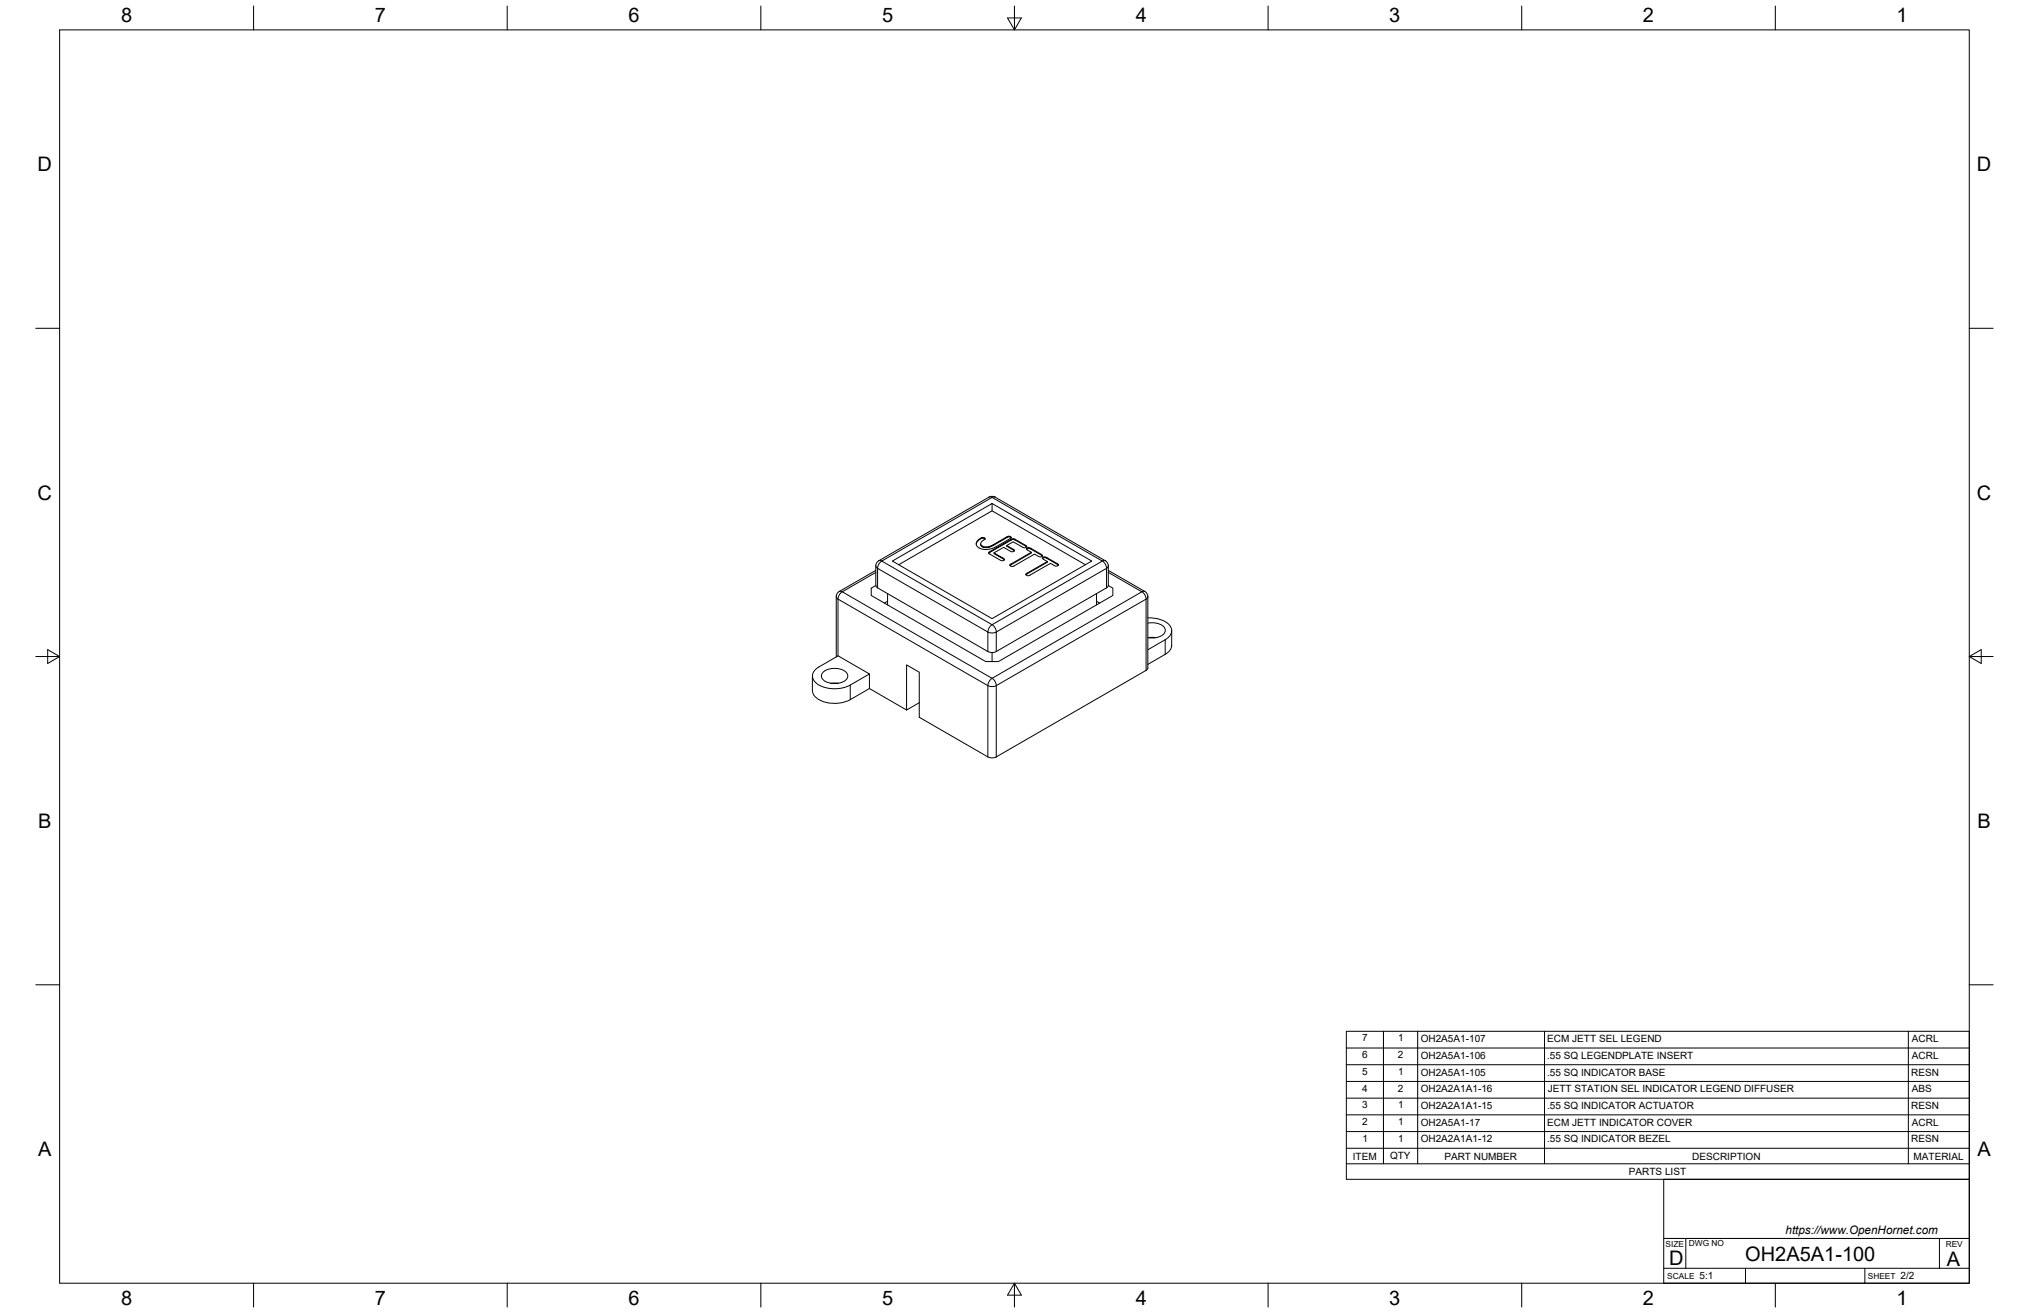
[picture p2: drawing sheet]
<svg xmlns="http://www.w3.org/2000/svg" width="864mm" height="559mm" viewBox="0 0 864 559" stroke-linecap="round" stroke-linejoin="round" font-family="sans-serif">
<!-- layer: Visible Narrow -->
<g fill="none" stroke="#000" stroke-width=".43">
<path d="M421 211.5l1.3 .2M423.5 211.5l-1.2 .2M374 238.6l1.3 .2-1.3 1.3-.5 1.8-.7-1.1M375.3 238.8l47-27.1 46.9 27.1-46.9 27.1zM427.1 237.6v.3M430.4 229.5v.3M431.4 233.8v.3M432.1 229.5v.3M436.6 232.1v.3M438.7 233.4v.3M445.5 237.3v.3M470.5 238.6l-1.3 .2 1.3 1.3 .5 1.8 .7-1.1"/>
<path d="M357.2 251.7l1.3 .1-1.3 1.4-.5 1.8-.8-1.1M372.8 243.6l-14.3 8.3 63.8 36.8 63.7-36.8-14.3-8.3M373.5 250.2v-8.3l47 27.1M430.4 240v.3M437.2 243.9v.3M471 250.2v-8.3l-47 27.1v8.3M487.3 251.7l-1.3 .1 1.3 1.4 .5 1.8 .8-1.1M356.7 279.1v-24.1l63.8 36.8v30.3M420.5 269v8.3M421.8 266.2l.5-.3 .9 .8 .9 2.3-1.8 .4-1.8-.4 .2-1.2zM495.9 272.3v6.2M361.9 291.5v6.3"/>
<path d="M421.8 289l.5-.3 .9 .8 .9 2.3-1.8 .4-1.8-.4 .2-1.2zM487.8 285.3v-30.3l-63.8 36.8v30.3"/>
</g>
<!-- layer: Visible -->
<g fill="none" stroke="#000" stroke-width=".43">
<path d="M422.3 214.3v3.1l-39.8 22.9M422.3 217.4l39.7 22.9M379.8 238.8l42.5-24.5 42.4 24.5-42.4 24.5zM417.4 229.4l-1.4 1.1-.5 1.1M417.4 231.5l.1 .7 .5 .5M418 228.8l-.6 .3v.3l.6-.3M419 228.9l-1-.1v.3l1 .1M419.3 229.4l-.3-.5 .2 .6-1.2 .8-.6 .9v.6l.6 .6M421 232.6l-1.6 .1-1.4-.3v.3l.9 .3 2.1-.1M421.3 234.8l-.5 .4 .1 .4 4.8 2.8 1.1 .3 .8-.6-4.5-2.8v.3l4.4 2.7M421.3 235.1l-.5 .4M422.8 231.8l-1.8 .8v.3l1.8-.8"/>
<path d="M428.5 232.2l3 1.7 .3 .5-.7 .4h-.7l-3.2-1.9-4.1 2.4M428.6 228.5l-5.8 3.3v.3l5.8-3.3M430.1 228.4l-.9-.2-.6 .3v.3l.7-.3 .8 .2M430.4 228.9l-.3-.5 .3 .3-.3 .4-6.7 3.9-3.6 .9-2.3-.4-1.8-1.2-.2-.9 .2-.8 1.7-1.5M437 232.7l-5.2-3-.7-.1-9.8 5.5v-.3l9.9-5.6 5.8 3.3-.6 .6h-.7l-4.5-2.5-2.7 1.6v.3l3.3 1.9M437.2 233.2l-.2 .6 2 1.2v.4l-9.1 5.3M437.2 233.6l-.3 .2M439 235l-9 5.2-.2 .4 .7 .5 .8-.1 9-5.2 2.2 1.2 1.2-.3-.4-.7 .4 .6M443.3 236l-4.9-2.8h-1.2v.4l.8-.2 .7 .3 4.6 2.6M444 237.2l-.2 .6 2 1.2v.3l-9.2 5.3M444 237.5l-.3 .2M445.8 239l-8.8 5-.4 .6 .7 .4 1-.1 8.8-5.1 2.1 1.1 1.2-.3 .1-.3-.4-.4 .4 .7"/>
<path d="M450.1 239.9l-4.8-2.7h-1.3v.3h1.4l4.7 2.7M372.8 249.1l.7 1.1 47 27.1 1.8 .4 1.7-.4 47-27.1 .7-1.1M372.8 240.9v8.3l-2 1.1v3.1l48.7 28.2h5.4l48.8-28.2v-3.1l-2-1.1v-8.3M372.8 242.8l-15.6 8.9-1.1 1.3-.2 26.6M377.8 252.6v4.9M377.8 255.9l-1.4 .8M466.7 252.6v4.9M466.7 255.9l1.3 .8M471.7 242.8l15.6 8.9M471.7 240.8l-.3-1.2-.9-.9-47-27.2-1.2-.3-1.3 .3-47 27.2-.9 .9-.3 1.2M487.3 251.7l.9 1 .4 1.2M488.5 253.9v30.4"/>
<path d="M422.3 277.7v3.9M488.6 263a10.9 10.9 0 0 1 9.7 3.8 4.1 4.1 0 0 1-2.4 5.5l-7.4 4.2M488.6 265.2a7 7 0 0 1 7.2 2.2 3.1 3.1 0 0 1-2.9 3.8l-2.6 .3-1.7-.1M488.8 271.4h3.2M498.7 268.4v6.2l-.5 1.8-1.5 1.6-8.2 4.8M348.6 283.8l8.1-4.7 13.4 7.7M348.6 283.8a4.1 4.1 0 0 0-2.8 3.9 4.1 4.1 0 0 0 2.8 3.8 14.7 14.7 0 0 0 13.3 0l8.2-4.7v6.2l-8.2 4.8a14.1 14.1 0 0 1-14.8-1.2l-1.2-2-.1-6.9M350.6 285.8a7.7 7.7 0 0 1 10.1 1.1 3.1 3.1 0 0 1-3.1 3.7 7.1 7.1 0 0 1-7.8-2.1 2.16 2.16 0 0 1 .8-2.7zM353.6 290.8h3.2M391.3 299.1l-5.4 3.1M488.6 284.3l-.8 1-63.7 36.8-1.2 .4-2.4-.4-29.2-16.8v-19.2l-5.4-3.1v19.2l-15.8-9.2"/>
</g>
<!-- layer: Border -->
<g fill="none" stroke="#000" stroke-width=".43">
<path d="M25.4 12.7h812.8v533.4h-812.8zM107.9 2.6v10.1M215.9 2.6v10.1M323.8 2.6v10.1M428.8 7.6h5.9l-2.9 5.1zM431.8 2.6v10.1M539.7 2.6v10.1M647.7 2.6v10.1M755.6 2.6v10.1M15.2 139.7h10.2M838.2 139.7h10.1M15.2 279.4h10.2"/>
<path d="M20.3 276.5l5.1 2.9-5.1 3zM838.2 279.4l5.1-2.9v5.9zM838.2 279.4h10.1M15.2 419.1h10.2M838.2 419.1h10.1M107.9 546.1v10.2M215.9 546.1v10.2M323.8 546.1v10.2M431.8 546.1l2.9 5.1h-5.9zM431.8 546.1v10.2M539.7 546.1v10.2M647.7 546.1v10.2"/>
<path d="M755.6 546.1v10.2"/>
</g>
<!-- layer: Titleblock -->
<path d="M708.1 501.9h130.1v44.2h-130.1zM708.1 539.8h130.1M708.1 527.1h130.1M717.5 527.1v12.7M742.9 539.8v6.3M793.7 539.8v6.3M825.5 527.1v12.7" fill="none" stroke="#000" stroke-width=".43"/>
<!-- layer: Parts Lists -->
<g fill="none" stroke="#000" stroke-width=".43">
<path d="M573 438.9h265.2v63h-265.2zM588.8 438.9v56.4M603.4 438.9v56.4M657.4 438.9v56.4M812.2 438.9v56.4M573 453.1h265.2M573 446h265.2M573 474.5h265.2M573 467.4h265.2M573 460.2h265.2M573 495.3h265.2M573 488.7h265.2"/>
<path d="M573 481.6h265.2"/>
</g>
<g font-size="8.5">
<text x="51.6" y="9.4">8</text>
<text x="159.5" y="9.4">7</text>
<text x="267.5" y="9.4">6</text>
<text x="375.4" y="9.3">5</text>
<text x="483.4" y="9.4">4</text>
<text x="591.3" y="9.4">3</text>
<text x="699.3" y="9.4">2</text>
<text x="807.2" y="9.4">1</text>
<text x="16" y="72.9">D</text>
<text x="841.4" y="72.9">D</text>
<text x="16" y="212.6">C</text>
<text x="841.4" y="212.6">C</text>
<text x="16.2" y="352.3">B</text>
<text x="841.7" y="352.3">B</text>
<text x="16.2" y="492">A</text>
<text x="841.7" y="492">A</text>
<text x="710.4" y="538.4">D</text>
<text x="742.8" y="536.7">OH2A5A1-100</text>
<text x="828.7" y="538.8">A</text>
<text x="51.6" y="555.5">8</text>
<text x="159.5" y="555.5">7</text>
<text x="267.5" y="555.5">6</text>
<text x="375.4" y="555.4">5</text>
<text x="483.4" y="555.5">4</text>
<text x="591.3" y="555.5">3</text>
<text x="699.3" y="555.5">2</text>
<text x="807.2" y="555.5">1</text>
</g>
<text font-size="5" x="760" y="525.2">https://www.OpenHornet.com</text>
<g font-size="4.3">
<text x="579.8" y="443.2">7</text>
<text x="595.1" y="443.3">1</text>
<text x="604.7" y="443.5">OH2A5A1-107</text>
<text x="658.6" y="443.5">ECM JETT SEL LEGEND</text>
<text x="813.8" y="443.5">ACRL</text>
<text x="579.8" y="450.4">6</text>
<text x="595" y="450.4">2</text>
<text x="604.7" y="450.7">OH2A5A1-106</text>
<text x="658.5" y="450.7">.55 SQ LEGENDPLATE INSERT</text>
<text x="813.8" y="450.7">ACRL</text>
<text x="579.8" y="457.5">5</text>
<text x="595.1" y="457.5">1</text>
<text x="604.7" y="457.8">OH2A5A1-105</text>
<text x="658.5" y="457.8">.55 SQ INDICATOR BASE</text>
<text x="813.4" y="457.8">RESN</text>
<text x="579.8" y="464.6">4</text>
<text x="595" y="464.6">2</text>
<text x="604.7" y="464.9">OH2A2A1A1-16</text>
<text x="658.8" y="464.9">JETT STATION SEL INDICATOR LEGEND DIFFUSER</text>
<text x="813.8" y="464.9">ABS</text>
<text x="579.8" y="471.7">3</text>
<text x="595.1" y="471.7">1</text>
<text x="604.7" y="472">OH2A2A1A1-15</text>
<text x="658.5" y="472">.55 SQ INDICATOR ACTUATOR</text>
<text x="813.4" y="472">RESN</text>
<text x="579.8" y="478.8">2</text>
<text x="595.1" y="478.8">1</text>
<text x="604.7" y="479.1">OH2A5A1-17</text>
<text x="658.6" y="479.1">ECM JETT INDICATOR COVER</text>
<text x="813.8" y="479.1">ACRL</text>
<text x="579.9" y="485.9">1</text>
<text x="595.1" y="485.9">1</text>
<text x="604.7" y="486.2">OH2A2A1A1-12</text>
<text x="658.5" y="486.2">.55 SQ INDICATOR BEZEL</text>
<text x="813.4" y="486.2">RESN</text>
<text x="575.8" y="493.5">ITEM</text>
<text x="591.7" y="493.4">QTY</text>
<text x="614.8" y="493.5">PART NUMBER</text>
<text x="720.3" y="493.5">DESCRIPTION</text>
<text x="814.5" y="493.5">MATERIAL</text>
<text x="693.3" y="500.1">PARTS LIST</text>
<text x="723.4" y="544.5">5:1</text>
<text x="809" y="544.5">2/2</text>
</g>
<g font-size="3.5">
<text x="708.9" y="530.9">SIZE</text>
<text x="718.9" y="530.5">DWG NO</text>
<text x="828.2" y="530.9">REV</text>
<text x="709.6" y="544.2">SCALE</text>
<text x="795" y="544.2">SHEET</text>
</g>
</svg>
